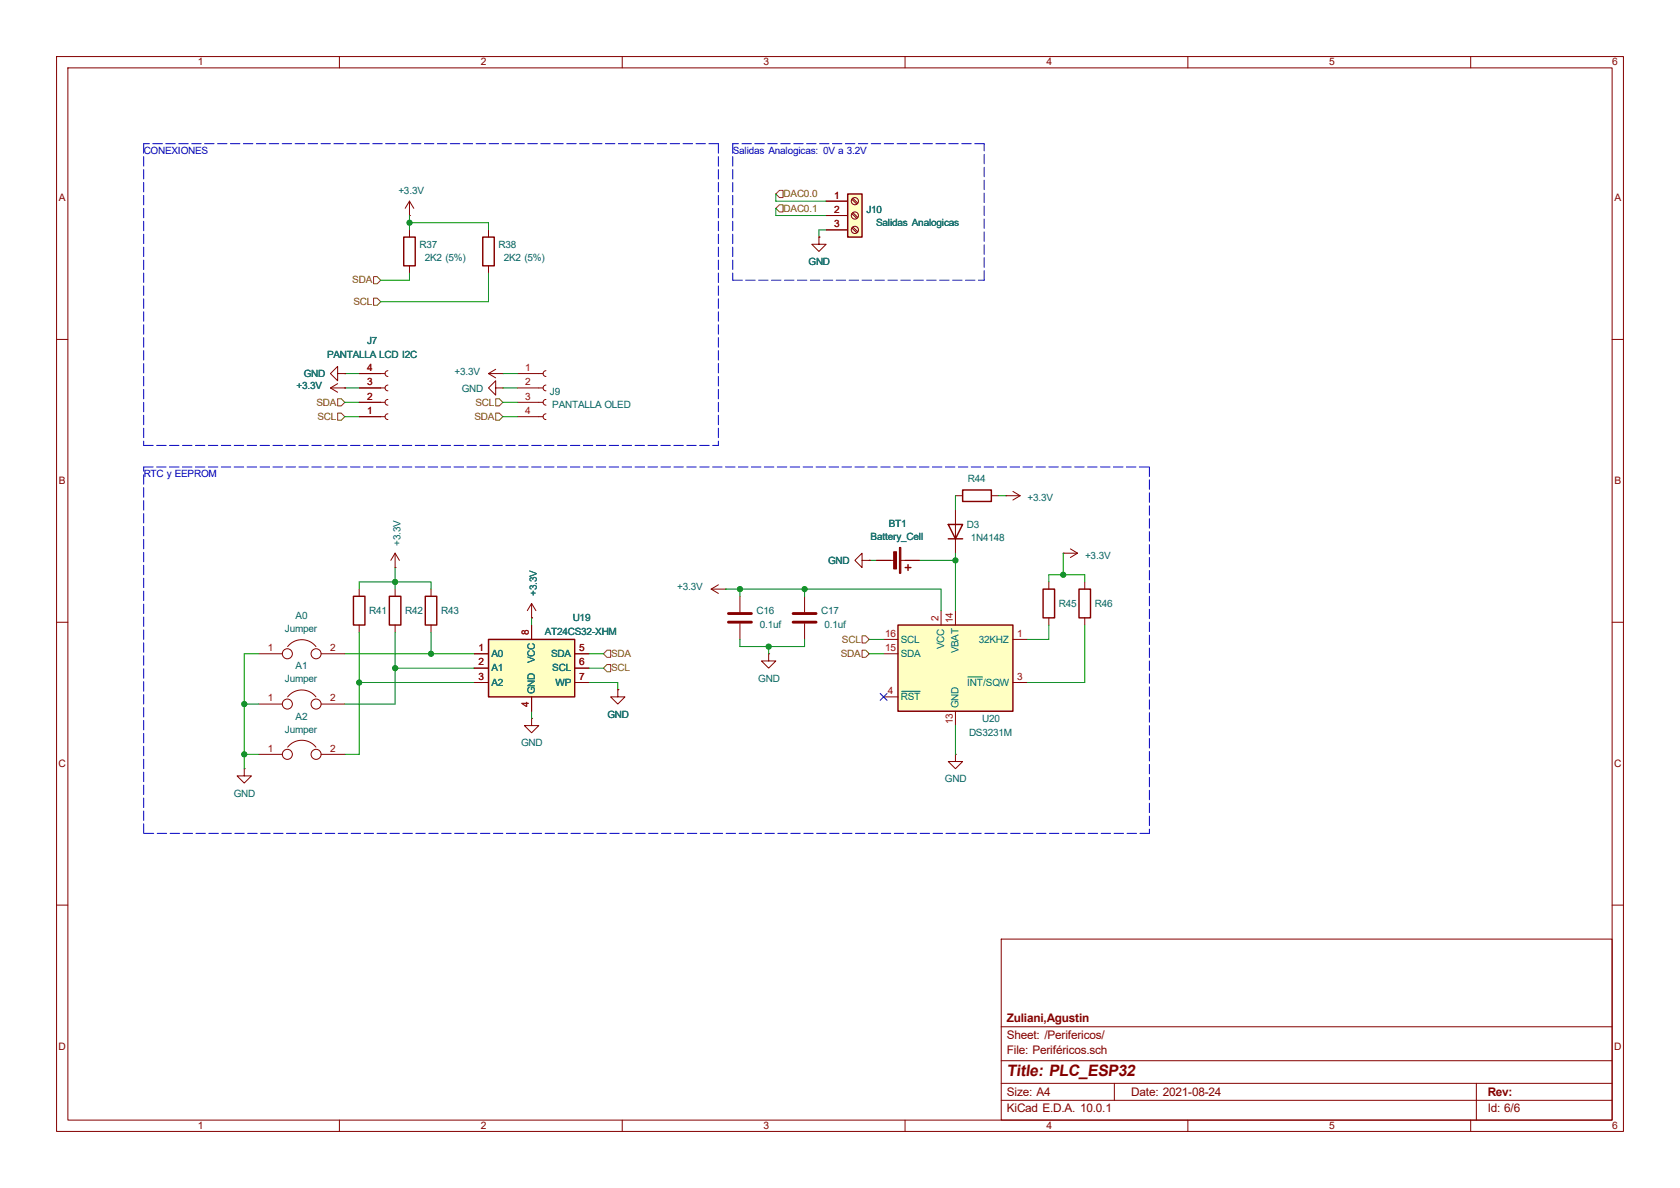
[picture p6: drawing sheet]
EESchema Schematic File Version 4
LIBS:PLC_ESP32-cache
EELAYER 30 0
EELAYER END
$Descr A4 11693 8268
encoding utf-8
Sheet 6 6
Title "PLC_ESP32"
Date "2021-08-24"
Rev ""
Comp "Zuliani,Agustin"
Comment1 ""
Comment2 ""
Comment3 ""
Comment4 ""
$EndDescr
Text HLabel 2650 1950 0    50   Input ~ 0
SDA
Text HLabel 2650 2100 0    50   Input ~ 0
SCL
$Comp
L Device:R R37
U 1 1
P 2850 1750
F 0 "R37" H 2920 1796 50  0000 L CNN
F 1 "2K2 (5%)" H 2920 1705 50  0000 L CNN
F 2 "Resistor_SMD:R_0805_2012Metric" V 2780 1750 50  0001 C CNN
F 3 "~" H 2850 1750 50  0001 C CNN
	1    2850 1750
	1    0    0    -1  
$EndComp
$Comp
L Device:R R38
U 1 1
P 3400 1750
F 0 "R38" H 3470 1796 50  0000 L CNN
F 1 "2K2 (5%)" H 3470 1705 50  0000 L CNN
F 2 "Resistor_SMD:R_0805_2012Metric" V 3330 1750 50  0001 C CNN
F 3 "~" H 3400 1750 50  0001 C CNN
	1    3400 1750
	1    0    0    -1  
$EndComp
Wire Wire Line
	2650 1950 2850 1950
Wire Wire Line
	2850 1950 2850 1900
Wire Wire Line
	2650 2100 3400 2100
Wire Wire Line
	3400 2100 3400 1900
Wire Wire Line
	3400 1600 3400 1550
Wire Wire Line
	3400 1550 2850 1550
Wire Wire Line
	2850 1550 2850 1600
$Comp
L power:+3.3V #PWR050
U 1 1
P 2850 1500
F 0 "#PWR050" H 2850 1350 50  0001 C CNN
F 1 "+3.3V" H 2865 1673 50  0000 C CNN
F 2 "" H 2850 1500 50  0001 C CNN
F 3 "" H 2850 1500 50  0001 C CNN
	1    2850 1500
	1    0    0    -1  
$EndComp
Wire Wire Line
	2850 1500 2850 1550
Connection ~ 2850 1550
$Comp
L Connector:Conn_01x04_Female J9
U 1 1
P 3800 2700
F 0 "J9" H 3828 2676 50  0000 L CNN
F 1 "PANTALLA OLED" H 3828 2585 50  0000 L CNN
F 2 "BorneraTornillos:128x64OLED" H 3800 2700 50  0001 C CNN
F 3 "~" H 3800 2700 50  0001 C CNN
	1    3800 2700
	1    0    0    -1  
$EndComp
$Comp
L power:+3.3V #PWR055
U 1 1
P 3500 2600
F 0 "#PWR055" H 3500 2450 50  0001 C CNN
F 1 "+3.3V" V 3515 2728 50  0000 L CNN
F 2 "" H 3500 2600 50  0001 C CNN
F 3 "" H 3500 2600 50  0001 C CNN
	1    3500 2600
	0    -1   -1   0   
$EndComp
$Comp
L power:GND #PWR056
U 1 1
P 3500 2700
F 0 "#PWR056" H 3500 2450 50  0001 C CNN
F 1 "GND" V 3505 2572 50  0000 R CNN
F 2 "" H 3500 2700 50  0001 C CNN
F 3 "" H 3500 2700 50  0001 C CNN
	1    3500 2700
	0    1    1    0   
$EndComp
Wire Wire Line
	3500 2600 3600 2600
Wire Wire Line
	3500 2700 3600 2700
Text HLabel 3500 2800 0    50   Input ~ 0
SCL
Text HLabel 3500 2900 0    50   Input ~ 0
SDA
Wire Wire Line
	3500 2800 3600 2800
Wire Wire Line
	3500 2900 3600 2900
$Comp
L Connector:Conn_01x04_Female J7
U 1 1
P 2700 2800
F 0 "J7" H 2592 2375 50  0000 C CNN
F 1 "PANTALLA LCD I2C" H 2592 2466 50  0000 C CNN
F 2 "Connector_PinSocket_2.54mm:PinSocket_1x04_P2.54mm_Horizontal" H 2700 2800 50  0001 C CNN
F 3 "~" H 2700 2800 50  0001 C CNN
	1    2700 2800
	1    0    0    1   
$EndComp
$Comp
L power:GND #PWR051
U 1 1
P 2400 2600
F 0 "#PWR051" H 2400 2350 50  0001 C CNN
F 1 "GND" V 2405 2472 50  0000 R CNN
F 2 "" H 2400 2600 50  0001 C CNN
F 3 "" H 2400 2600 50  0001 C CNN
	1    2400 2600
	0    1    1    0   
$EndComp
$Comp
L power:+3.3V #PWR052
U 1 1
P 2400 2700
F 0 "#PWR052" H 2400 2550 50  0001 C CNN
F 1 "+3.3V" V 2415 2828 50  0000 L CNN
F 2 "" H 2400 2700 50  0001 C CNN
F 3 "" H 2400 2700 50  0001 C CNN
	1    2400 2700
	0    -1   -1   0   
$EndComp
Text HLabel 2400 2800 0    50   Input ~ 0
SDA
Text HLabel 2400 2900 0    50   Input ~ 0
SCL
Wire Wire Line
	2400 2600 2500 2600
Wire Wire Line
	2400 2700 2500 2700
Wire Wire Line
	2400 2800 2500 2800
Wire Wire Line
	2400 2900 2500 2900
Wire Notes Line
	1000 1000 1000 3100
Wire Notes Line
	5000 1000 1000 1000
Text Notes 1000 1100 0    50   ~ 0
CONEXIONES
Text HLabel 5400 1350 2    50   Input ~ 0
DAC0.0
Text HLabel 5400 1450 2    50   Input ~ 0
DAC0.1
$Comp
L Connector:Screw_Terminal_01x03 J10
U 1 1
P 5950 1500
F 0 "J10" H 6030 1542 50  0000 L CNN
F 1 "Salidas Analogicas" H 6030 1451 50  0000 L CNN
F 2 "BorneraTornillos:TerminalBlock_Phoenix_PT-1,5-3-5.0-H_1x03_P5.00mm_Horizontal" H 5950 1500 50  0001 C CNN
F 3 "~" H 5950 1500 50  0001 C CNN
	1    5950 1500
	1    0    0    -1  
$EndComp
Wire Wire Line
	5400 1350 5400 1400
Wire Wire Line
	5400 1400 5750 1400
Wire Wire Line
	5400 1450 5400 1500
Wire Wire Line
	5400 1500 5750 1500
$Comp
L power:GND #PWR057
U 1 1
P 5700 1650
F 0 "#PWR057" H 5700 1400 50  0001 C CNN
F 1 "GND" H 5705 1477 50  0000 C CNN
F 2 "" H 5700 1650 50  0001 C CNN
F 3 "" H 5700 1650 50  0001 C CNN
	1    5700 1650
	1    0    0    -1  
$EndComp
Wire Wire Line
	5700 1650 5700 1600
Wire Wire Line
	5700 1600 5750 1600
Text Notes 5100 1100 0    50   ~ 0
Salidas Analogicas: 0V a 3.2V
Wire Notes Line
	5100 1000 5100 1950
Wire Notes Line
	5100 1950 6850 1950
Wire Notes Line
	6850 1950 6850 1000
Wire Notes Line
	6850 1000 5100 1000
$Comp
L Timer_RTC:DS3231M U20
U 1 1
P 6650 4650
F 0 "U20" H 6900 4300 50  0000 C CNN
F 1 "DS3231M" H 6900 4200 50  0000 C CNN
F 2 "Package_SO:SOIC-16W_7.5x10.3mm_P1.27mm" H 6650 4050 50  0001 C CNN
F 3 "http://datasheets.maximintegrated.com/en/ds/DS3231.pdf" H 6920 4700 50  0001 C CNN
	1    6650 4650
	1    0    0    -1  
$EndComp
Wire Notes Line
	1000 3100 5000 3100
Wire Notes Line
	5000 1000 5000 3100
Text HLabel 6050 4450 0    50   Input ~ 0
SCL
Text HLabel 6050 4550 0    50   Input ~ 0
SDA
Wire Wire Line
	6050 4450 6150 4450
Wire Wire Line
	6050 4550 6150 4550
$Comp
L Device:R R45
U 1 1
P 7300 4200
F 0 "R45" H 7370 4200 50  0000 L CNN
F 1 "4K7 1/8W 5%" H 7370 4155 50  0001 L CNN
F 2 "Resistor_SMD:R_0805_2012Metric" V 7230 4200 50  0001 C CNN
F 3 "~" H 7300 4200 50  0001 C CNN
	1    7300 4200
	1    0    0    -1  
$EndComp
Wire Wire Line
	7300 4350 7300 4450
Wire Wire Line
	7300 4450 7150 4450
$Comp
L Device:R R46
U 1 1
P 7550 4200
F 0 "R46" H 7620 4200 50  0000 L CNN
F 1 "4K7 1/8W 5%" H 7620 4155 50  0001 L CNN
F 2 "Resistor_SMD:R_0805_2012Metric" V 7480 4200 50  0001 C CNN
F 3 "~" H 7550 4200 50  0001 C CNN
	1    7550 4200
	1    0    0    -1  
$EndComp
Wire Wire Line
	7550 4350 7550 4750
Wire Wire Line
	7550 4750 7150 4750
Wire Wire Line
	7550 4050 7550 4000
Wire Wire Line
	7550 4000 7400 4000
Wire Wire Line
	7300 4000 7300 4050
$Comp
L power:+3.3V #PWR0117
U 1 1
P 7400 3850
F 0 "#PWR0117" H 7400 3700 50  0001 C CNN
F 1 "+3.3V" V 7415 3978 50  0000 L CNN
F 2 "" H 7400 3850 50  0001 C CNN
F 3 "" H 7400 3850 50  0001 C CNN
	1    7400 3850
	0    1    1    0   
$EndComp
Wire Wire Line
	7400 3850 7400 4000
Connection ~ 7400 4000
Wire Wire Line
	7400 4000 7300 4000
$Comp
L power:GND #PWR0118
U 1 1
P 6650 5250
F 0 "#PWR0118" H 6650 5000 50  0001 C CNN
F 1 "GND" H 6655 5077 50  0000 C CNN
F 2 "" H 6650 5250 50  0001 C CNN
F 3 "" H 6650 5250 50  0001 C CNN
	1    6650 5250
	1    0    0    -1  
$EndComp
Wire Wire Line
	6650 5250 6650 5050
$Comp
L Diode:1N4148 D3
U 1 1
P 6650 3700
F 0 "D3" V 6696 3621 50  0000 R CNN
F 1 "1N4148" V 6605 3621 50  0000 R CNN
F 2 "Diode_SMD:D_MELF" H 6650 3525 50  0001 C CNN
F 3 "https://assets.nexperia.com/documents/data-sheet/1N4148_1N4448.pdf" H 6650 3700 50  0001 C CNN
	1    6650 3700
	0    -1   -1   0   
$EndComp
Wire Wire Line
	6650 3850 6650 3900
$Comp
L Device:R R44
U 1 1
P 6800 3450
F 0 "R44" V 6915 3450 50  0000 C CNN
F 1 "200 1/8W 5%" H 6870 3405 50  0001 L CNN
F 2 "Resistor_SMD:R_0805_2012Metric" V 6730 3450 50  0001 C CNN
F 3 "~" H 6800 3450 50  0001 C CNN
	1    6800 3450
	0    -1   -1   0   
$EndComp
$Comp
L power:+3.3V #PWR0119
U 1 1
P 7000 3450
F 0 "#PWR0119" H 7000 3300 50  0001 C CNN
F 1 "+3.3V" V 7015 3578 50  0000 L CNN
F 2 "" H 7000 3450 50  0001 C CNN
F 3 "" H 7000 3450 50  0001 C CNN
	1    7000 3450
	0    1    1    0   
$EndComp
Wire Wire Line
	7000 3450 6950 3450
$Comp
L Device:Battery_Cell BT1
U 1 1
P 6200 3900
F 0 "BT1" V 5945 3950 50  0000 C CNN
F 1 "Battery_Cell" V 6036 3950 50  0000 C CNN
F 2 "BorneraTornillos:BatteryHolder_Keystone_103_1x20mm" V 6200 3960 50  0001 C CNN
F 3 "~" V 6200 3960 50  0001 C CNN
	1    6200 3900
	0    1    1    0   
$EndComp
Wire Wire Line
	6650 3450 6650 3550
Wire Wire Line
	6400 3900 6650 3900
Connection ~ 6650 3900
Wire Wire Line
	6650 3900 6650 4250
$Comp
L power:GND #PWR0120
U 1 1
P 6050 3900
F 0 "#PWR0120" H 6050 3650 50  0001 C CNN
F 1 "GND" V 6055 3772 50  0000 R CNN
F 2 "" H 6050 3900 50  0001 C CNN
F 3 "" H 6050 3900 50  0001 C CNN
	1    6050 3900
	0    1    1    0   
$EndComp
Wire Wire Line
	6050 3900 6100 3900
$Comp
L power:+3.3V #PWR0121
U 1 1
P 5050 4100
F 0 "#PWR0121" H 5050 3950 50  0001 C CNN
F 1 "+3.3V" V 5065 4228 50  0000 L CNN
F 2 "" H 5050 4100 50  0001 C CNN
F 3 "" H 5050 4100 50  0001 C CNN
	1    5050 4100
	0    -1   -1   0   
$EndComp
Wire Wire Line
	5050 4100 5150 4100
Wire Wire Line
	6550 4100 6550 4250
$Comp
L Device:C C16
U 1 1
P 5150 4300
F 0 "C16" H 5265 4346 50  0000 L CNN
F 1 "0.1uf" H 5265 4255 50  0000 L CNN
F 2 "Capacitor_SMD:C_0805_2012Metric" H 5188 4150 50  0001 C CNN
F 3 "~" H 5150 4300 50  0001 C CNN
	1    5150 4300
	1    0    0    -1  
$EndComp
Wire Wire Line
	5150 4150 5150 4100
Connection ~ 5150 4100
Wire Wire Line
	5150 4100 5600 4100
$Comp
L Device:C C17
U 1 1
P 5600 4300
F 0 "C17" H 5715 4346 50  0000 L CNN
F 1 "0.1uf" H 5715 4255 50  0000 L CNN
F 2 "Capacitor_SMD:C_0805_2012Metric" H 5638 4150 50  0001 C CNN
F 3 "~" H 5600 4300 50  0001 C CNN
	1    5600 4300
	1    0    0    -1  
$EndComp
Wire Wire Line
	5600 4150 5600 4100
Connection ~ 5600 4100
Wire Wire Line
	5600 4100 6550 4100
Wire Wire Line
	5600 4450 5600 4500
Wire Wire Line
	5600 4500 5350 4500
Wire Wire Line
	5150 4500 5150 4450
$Comp
L power:GND #PWR0122
U 1 1
P 5350 4550
F 0 "#PWR0122" H 5350 4300 50  0001 C CNN
F 1 "GND" H 5355 4377 50  0000 C CNN
F 2 "" H 5350 4550 50  0001 C CNN
F 3 "" H 5350 4550 50  0001 C CNN
	1    5350 4550
	1    0    0    -1  
$EndComp
Wire Wire Line
	5350 4550 5350 4500
Connection ~ 5350 4500
Wire Wire Line
	5350 4500 5150 4500
$Comp
L Memory_EEPROM:AT24CS32-XHM U19
U 1 1
P 3700 4650
F 0 "U19" H 4050 5000 50  0000 C CNN
F 1 "AT24CS32-XHM" H 4050 4900 50  0000 C CNN
F 2 "Package_SO:TSSOP-8_4.4x3mm_P0.65mm" H 3700 4650 50  0001 C CNN
F 3 "http://ww1.microchip.com/downloads/en/DeviceDoc/Atmel-8869-SEEPROM-AT24CS32-Datasheet.pdf" H 3700 4650 50  0001 C CNN
	1    3700 4650
	1    0    0    -1  
$EndComp
$Comp
L power:GND #PWR0123
U 1 1
P 3700 5000
F 0 "#PWR0123" H 3700 4750 50  0001 C CNN
F 1 "GND" H 3705 4827 50  0000 C CNN
F 2 "" H 3700 5000 50  0001 C CNN
F 3 "" H 3700 5000 50  0001 C CNN
	1    3700 5000
	1    0    0    -1  
$EndComp
Wire Wire Line
	3700 5000 3700 4950
$Comp
L power:GND #PWR0124
U 1 1
P 4300 4800
F 0 "#PWR0124" H 4300 4550 50  0001 C CNN
F 1 "GND" H 4305 4627 50  0000 C CNN
F 2 "" H 4300 4800 50  0001 C CNN
F 3 "" H 4300 4800 50  0001 C CNN
	1    4300 4800
	1    0    0    -1  
$EndComp
Wire Wire Line
	4300 4800 4300 4750
Wire Wire Line
	4300 4750 4100 4750
Text HLabel 4200 4650 2    50   Input ~ 0
SCL
Text HLabel 4200 4550 2    50   Input ~ 0
SDA
Wire Wire Line
	4200 4650 4100 4650
Wire Wire Line
	4200 4550 4100 4550
$Comp
L power:+3.3V #PWR0125
U 1 1
P 3700 4300
F 0 "#PWR0125" H 3700 4150 50  0001 C CNN
F 1 "+3.3V" V 3715 4428 50  0000 L CNN
F 2 "" H 3700 4300 50  0001 C CNN
F 3 "" H 3700 4300 50  0001 C CNN
	1    3700 4300
	1    0    0    -1  
$EndComp
Wire Wire Line
	3700 4300 3700 4350
$Comp
L Device:R R41
U 1 1
P 2500 4250
F 0 "R41" H 2570 4250 50  0000 L CNN
F 1 "4K7 1/8W 5%" H 2570 4205 50  0001 L CNN
F 2 "Resistor_SMD:R_0805_2012Metric" V 2430 4250 50  0001 C CNN
F 3 "~" H 2500 4250 50  0001 C CNN
	1    2500 4250
	1    0    0    -1  
$EndComp
$Comp
L Device:R R42
U 1 1
P 2750 4250
F 0 "R42" H 2820 4250 50  0000 L CNN
F 1 "4K7 1/8W 5%" H 2820 4205 50  0001 L CNN
F 2 "Resistor_SMD:R_0805_2012Metric" V 2680 4250 50  0001 C CNN
F 3 "~" H 2750 4250 50  0001 C CNN
	1    2750 4250
	1    0    0    -1  
$EndComp
$Comp
L Device:R R43
U 1 1
P 3000 4250
F 0 "R43" H 3070 4250 50  0000 L CNN
F 1 "4K7 1/8W 5%" H 3070 4205 50  0001 L CNN
F 2 "Resistor_SMD:R_0805_2012Metric" V 2930 4250 50  0001 C CNN
F 3 "~" H 3000 4250 50  0001 C CNN
	1    3000 4250
	1    0    0    -1  
$EndComp
Wire Wire Line
	3000 4400 3000 4550
Wire Wire Line
	3000 4550 3300 4550
Wire Wire Line
	2750 4400 2750 4650
Wire Wire Line
	2750 4650 3300 4650
Wire Wire Line
	2500 4400 2500 4750
Wire Wire Line
	2500 4750 3300 4750
$Comp
L Device:Jumper A0
U 1 1
P 2100 4550
F 0 "A0" H 2100 4814 50  0000 C CNN
F 1 "Jumper" H 2100 4723 50  0000 C CNN
F 2 "Jumper:SolderJumper-2_P1.3mm_Open_Pad1.0x1.5mm" H 2100 4550 50  0001 C CNN
F 3 "~" H 2100 4550 50  0001 C CNN
	1    2100 4550
	1    0    0    -1  
$EndComp
Wire Wire Line
	2400 4550 3000 4550
Connection ~ 3000 4550
$Comp
L Device:Jumper A1
U 1 1
P 2100 4900
F 0 "A1" H 2100 5164 50  0000 C CNN
F 1 "Jumper" H 2100 5073 50  0000 C CNN
F 2 "Jumper:SolderJumper-2_P1.3mm_Open_Pad1.0x1.5mm" H 2100 4900 50  0001 C CNN
F 3 "~" H 2100 4900 50  0001 C CNN
	1    2100 4900
	1    0    0    -1  
$EndComp
$Comp
L Device:Jumper A2
U 1 1
P 2100 5250
F 0 "A2" H 2100 5514 50  0000 C CNN
F 1 "Jumper" H 2100 5423 50  0000 C CNN
F 2 "Jumper:SolderJumper-2_P1.3mm_Open_Pad1.0x1.5mm" H 2100 5250 50  0001 C CNN
F 3 "~" H 2100 5250 50  0001 C CNN
	1    2100 5250
	1    0    0    -1  
$EndComp
Wire Wire Line
	2400 4900 2750 4900
Wire Wire Line
	2750 4900 2750 4650
Connection ~ 2750 4650
Wire Wire Line
	2400 5250 2500 5250
Wire Wire Line
	2500 5250 2500 4750
Connection ~ 2500 4750
$Comp
L power:GND #PWR0126
U 1 1
P 1700 5350
F 0 "#PWR0126" H 1700 5100 50  0001 C CNN
F 1 "GND" H 1705 5177 50  0000 C CNN
F 2 "" H 1700 5350 50  0001 C CNN
F 3 "" H 1700 5350 50  0001 C CNN
	1    1700 5350
	1    0    0    -1  
$EndComp
Wire Wire Line
	1700 5350 1700 5250
Wire Wire Line
	1700 5250 1800 5250
Wire Wire Line
	1700 5250 1700 4900
Wire Wire Line
	1700 4900 1800 4900
Connection ~ 1700 5250
Wire Wire Line
	1700 4900 1700 4550
Wire Wire Line
	1700 4550 1800 4550
Connection ~ 1700 4900
Wire Wire Line
	3000 4100 3000 4050
Wire Wire Line
	3000 4050 2750 4050
Wire Wire Line
	2750 4050 2750 4100
Wire Wire Line
	2750 4050 2500 4050
Wire Wire Line
	2500 4050 2500 4100
Connection ~ 2750 4050
$Comp
L power:+3.3V #PWR0127
U 1 1
P 2750 3950
F 0 "#PWR0127" H 2750 3800 50  0001 C CNN
F 1 "+3.3V" V 2765 4078 50  0000 L CNN
F 2 "" H 2750 3950 50  0001 C CNN
F 3 "" H 2750 3950 50  0001 C CNN
	1    2750 3950
	1    0    0    -1  
$EndComp
Wire Wire Line
	2750 3950 2750 4050
NoConn ~ 6150 4850
Wire Notes Line
	1000 3250 8000 3250
Wire Notes Line
	8000 3250 8000 5800
Wire Notes Line
	8000 5800 1000 5800
Wire Notes Line
	1000 5800 1000 3250
Text Notes 1000 3350 0    50   ~ 0
RTC y EEPROM
$EndSCHEMATC
